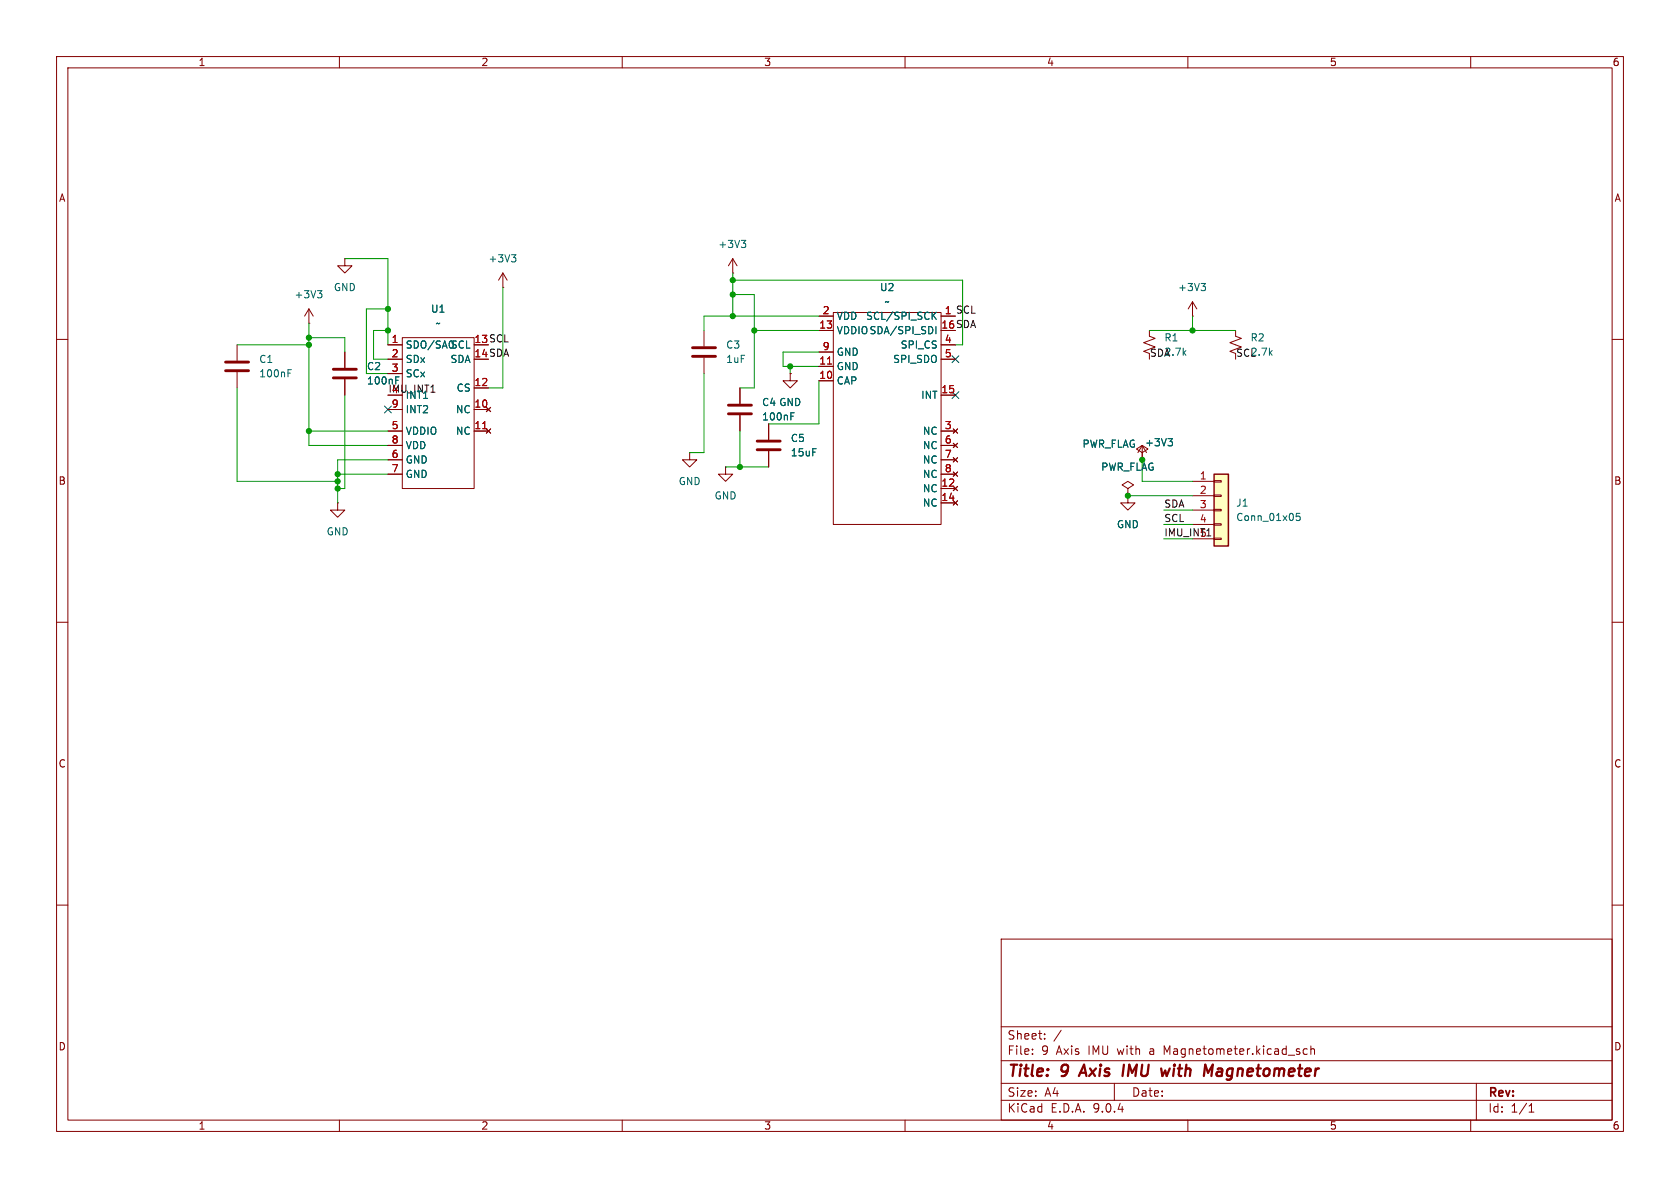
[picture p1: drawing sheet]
(kicad_sch
 (version 20250114)
 (generator "eeschema")
 (generator_version "9.0")
 (paper "A4")
 (title_block
  (title "9 Axis IMU with Magnetometer"))
 (lib_symbols
  (symbol "Connector_Generic:Conn_01x05"
   (pin_names
    (offset 1.016) (hide yes)) (exclude_from_sim no) (in_bom yes) (on_board yes)
   (property "Reference" "J" (at 0 7.62 0) (effects (font (size 1.27 1.27))))
   (property "Value" "Conn_01x05" (at 0 -7.62 0) (effects (font (size 1.27 1.27))))
   (property "Footprint" "" (at 0 0 0) (effects (font (size 1.27 1.27)) (hide yes)))
   (property "Datasheet" "~" (at 0 0 0) (effects (font (size 1.27 1.27)) (hide yes)))
   (property "Description" "Generic connector, single row, 01x05, script generated (kicad-library-utils/schlib/autogen/connector/)" (at 0 0 0) (effects (font (size 1.27 1.27)) (hide yes)))
   (symbol "Conn_01x05_1_1"
    (rectangle (start -1.27 6.35) (end 1.27 -6.35) (stroke (width 0.254) (type default)) (fill (type background)))
    (rectangle (start -1.27 5.207) (end 0 4.953) (stroke (width 0.1524) (type default)) (fill (type none)))
    (rectangle (start -1.27 2.667) (end 0 2.413) (stroke (width 0.1524) (type default)) (fill (type none)))
    (rectangle (start -1.27 0.127) (end 0 -0.127) (stroke (width 0.1524) (type default)) (fill (type none)))
    (rectangle (start -1.27 -2.413) (end 0 -2.667) (stroke (width 0.1524) (type default)) (fill (type none)))
    (rectangle (start -1.27 -4.953) (end 0 -5.207) (stroke (width 0.1524) (type default)) (fill (type none)))
    (pin passive line (at -5.08 5.08 0) (length 3.81) (name "Pin_1" (effects (font (size 1.27 1.27)))) (number "1" (effects (font (size 1.27 1.27)))))
    (pin passive line (at -5.08 2.54 0) (length 3.81) (name "Pin_2" (effects (font (size 1.27 1.27)))) (number "2" (effects (font (size 1.27 1.27)))))
    (pin passive line (at -5.08 0 0) (length 3.81) (name "Pin_3" (effects (font (size 1.27 1.27)))) (number "3" (effects (font (size 1.27 1.27)))))
    (pin passive line (at -5.08 -2.54 0) (length 3.81) (name "Pin_4" (effects (font (size 1.27 1.27)))) (number "4" (effects (font (size 1.27 1.27)))))
    (pin passive line (at -5.08 -5.08 0) (length 3.81) (name "Pin_5" (effects (font (size 1.27 1.27)))) (number "5" (effects (font (size 1.27 1.27))))))
   (embedded_fonts no))
  (symbol "Device:C"
   (pin_numbers (hide yes))
   (pin_names
    (offset 0.254)) (exclude_from_sim no) (in_bom yes) (on_board yes)
   (property "Reference" "C" (at 0.635 2.54 0) (effects (font (size 1.27 1.27)) (justify left)))
   (property "Value" "C" (at 0.635 -2.54 0) (effects (font (size 1.27 1.27)) (justify left)))
   (property "Footprint" "" (at 0.9652 -3.81 0) (effects (font (size 1.27 1.27)) (hide yes)))
   (property "Datasheet" "~" (at 0 0 0) (effects (font (size 1.27 1.27)) (hide yes)))
   (property "Description" "Unpolarized capacitor" (at 0 0 0) (effects (font (size 1.27 1.27)) (hide yes)))
   (symbol "C_0_1"
    (polyline (pts (xy -2.032 0.762) (xy 2.032 0.762)) (stroke (width 0.508) (type default)) (fill (type none)))
    (polyline (pts (xy -2.032 -0.762) (xy 2.032 -0.762)) (stroke (width 0.508) (type default)) (fill (type none))))
   (symbol "C_1_1"
    (pin passive line (at 0 3.81 270) (length 2.794) (name "~" (effects (font (size 1.27 1.27)))) (number "1" (effects (font (size 1.27 1.27)))))
    (pin passive line (at 0 -3.81 90) (length 2.794) (name "~" (effects (font (size 1.27 1.27)))) (number "2" (effects (font (size 1.27 1.27))))))
   (embedded_fonts no))
  (symbol "Device:R_Small_US"
   (pin_numbers (hide yes))
   (pin_names
    (offset 0.254) (hide yes)) (exclude_from_sim no) (in_bom yes) (on_board yes)
   (property "Reference" "R" (at 0.762 0.508 0) (effects (font (size 1.27 1.27)) (justify left)))
   (property "Value" "R_Small_US" (at 0.762 -1.016 0) (effects (font (size 1.27 1.27)) (justify left)))
   (property "Footprint" "" (at 0 0 0) (effects (font (size 1.27 1.27)) (hide yes)))
   (property "Datasheet" "~" (at 0 0 0) (effects (font (size 1.27 1.27)) (hide yes)))
   (property "Description" "Resistor, small US symbol" (at 0 0 0) (effects (font (size 1.27 1.27)) (hide yes)))
   (symbol "R_Small_US_1_1"
    (polyline (pts (xy 0 1.524) (xy 1.016 1.143) (xy 0 0.762) (xy -1.016 0.381) (xy 0 0)) (stroke (width 0) (type default)) (fill (type none)))
    (polyline (pts (xy 0 0) (xy 1.016 -0.381) (xy 0 -0.762) (xy -1.016 -1.143) (xy 0 -1.524)) (stroke (width 0) (type default)) (fill (type none)))
    (pin passive line (at 0 2.54 270) (length 1.016) (name "~" (effects (font (size 1.27 1.27)))) (number "1" (effects (font (size 1.27 1.27)))))
    (pin passive line (at 0 -2.54 90) (length 1.016) (name "~" (effects (font (size 1.27 1.27)))) (number "2" (effects (font (size 1.27 1.27))))))
   (embedded_fonts no))
  (symbol "LSM6DSO32X:LSM6DSO32X" (exclude_from_sim no) (in_bom yes) (on_board yes)
   (property "Reference" "U" (at 0 0 0) (effects (font (size 1.27 1.27))))
   (property "Value" "" (at 0 0 0) (effects (font (size 1.27 1.27))))
   (property "Footprint" "" (at 0 0 0) (effects (font (size 1.27 1.27)) (hide yes)))
   (property "Datasheet" "" (at 0 0 0) (effects (font (size 1.27 1.27)) (hide yes)))
   (property "Description" "" (at 0 0 0) (effects (font (size 1.27 1.27)) (hide yes)))
   (symbol "LSM6DSO32X_0_1"
    (rectangle (start -6.35 -2.54) (end 6.35 -29.21) (stroke (width 0) (type default)) (fill (type none))))
   (symbol "LSM6DSO32X_1_1"
    (pin input line (at -8.89 -3.81 0) (length 2.54) (name "SDO/SA0" (effects (font (size 1.27 1.27)))) (number "1" (effects (font (size 1.27 1.27)))))
    (pin bidirectional line (at -8.89 -6.35 0) (length 2.54) (name "SDx" (effects (font (size 1.27 1.27)))) (number "2" (effects (font (size 1.27 1.27)))))
    (pin input line (at -8.89 -8.89 0) (length 2.54) (name "SCx" (effects (font (size 1.27 1.27)))) (number "3" (effects (font (size 1.27 1.27)))))
    (pin output line (at -8.89 -12.7 0) (length 2.54) (name "INT1" (effects (font (size 1.27 1.27)))) (number "4" (effects (font (size 1.27 1.27)))))
    (pin output line (at -8.89 -15.24 0) (length 2.54) (name "INT2" (effects (font (size 1.27 1.27)))) (number "9" (effects (font (size 1.27 1.27)))))
    (pin power_in line (at -8.89 -19.05 0) (length 2.54) (name "VDDIO" (effects (font (size 1.27 1.27)))) (number "5" (effects (font (size 1.27 1.27)))))
    (pin power_in line (at -8.89 -21.59 0) (length 2.54) (name "VDD" (effects (font (size 1.27 1.27)))) (number "8" (effects (font (size 1.27 1.27)))))
    (pin power_in line (at -8.89 -24.13 0) (length 2.54) (name "GND" (effects (font (size 1.27 1.27)))) (number "6" (effects (font (size 1.27 1.27)))))
    (pin power_in line (at -8.89 -26.67 0) (length 2.54) (name "GND" (effects (font (size 1.27 1.27)))) (number "7" (effects (font (size 1.27 1.27)))))
    (pin input line (at 8.89 -3.81 180) (length 2.54) (name "SCL" (effects (font (size 1.27 1.27)))) (number "13" (effects (font (size 1.27 1.27)))))
    (pin bidirectional line (at 8.89 -6.35 180) (length 2.54) (name "SDA" (effects (font (size 1.27 1.27)))) (number "14" (effects (font (size 1.27 1.27)))))
    (pin input line (at 8.89 -11.43 180) (length 2.54) (name "CS" (effects (font (size 1.27 1.27)))) (number "12" (effects (font (size 1.27 1.27)))))
    (pin no_connect line (at 8.89 -15.24 180) (length 2.54) (name "NC" (effects (font (size 1.27 1.27)))) (number "10" (effects (font (size 1.27 1.27)))))
    (pin no_connect line (at 8.89 -19.05 180) (length 2.54) (name "NC" (effects (font (size 1.27 1.27)))) (number "11" (effects (font (size 1.27 1.27))))))
   (embedded_fonts no))
  (symbol "MMC5983MA:MMC5983MA" (exclude_from_sim no) (in_bom yes) (on_board yes)
   (property "Reference" "U2" (at 0 0 0) (effects (font (size 1.27 1.27))))
   (property "Value" "" (at 0 0 0) (effects (font (size 1.27 1.27))))
   (property "Footprint" "" (at 0 0 0) (effects (font (size 1.27 1.27)) (hide yes)))
   (property "Datasheet" "" (at 0 0 0) (effects (font (size 1.27 1.27)) (hide yes)))
   (property "Description" "" (at 0 0 0) (effects (font (size 1.27 1.27)) (hide yes)))
   (symbol "MMC5983MA_0_1"
    (rectangle (start -8.89 -1.905) (end 10.16 -39.37) (stroke (width 0) (type default)) (fill (type none))))
   (symbol "MMC5983MA_1_1"
    (pin power_in line (at -11.43 -2.54 0) (length 2.54) (name "VDD" (effects (font (size 1.27 1.27)))) (number "2" (effects (font (size 1.27 1.27)))))
    (pin power_in line (at -11.43 -5.08 0) (length 2.54) (name "VDDIO" (effects (font (size 1.27 1.27)))) (number "13" (effects (font (size 1.27 1.27)))))
    (pin power_in line (at -11.43 -8.89 0) (length 2.54) (name "GND" (effects (font (size 1.27 1.27)))) (number "9" (effects (font (size 1.27 1.27)))))
    (pin power_in line (at -11.43 -11.43 0) (length 2.54) (name "GND" (effects (font (size 1.27 1.27)))) (number "11" (effects (font (size 1.27 1.27)))))
    (pin passive line (at -11.43 -13.97 0) (length 2.54) (name "CAP" (effects (font (size 1.27 1.27)))) (number "10" (effects (font (size 1.27 1.27)))))
    (pin input line (at 12.7 -2.54 180) (length 2.54) (name "SCL/SPI_SCK" (effects (font (size 1.27 1.27)))) (number "1" (effects (font (size 1.27 1.27)))))
    (pin bidirectional line (at 12.7 -5.08 180) (length 2.54) (name "SDA/SPI_SDI" (effects (font (size 1.27 1.27)))) (number "16" (effects (font (size 1.27 1.27)))))
    (pin input line (at 12.7 -7.62 180) (length 2.54) (name "SPI_CS" (effects (font (size 1.27 1.27)))) (number "4" (effects (font (size 1.27 1.27)))))
    (pin output line (at 12.7 -10.16 180) (length 2.54) (name "SPI_SDO" (effects (font (size 1.27 1.27)))) (number "5" (effects (font (size 1.27 1.27)))))
    (pin output line (at 12.7 -16.51 180) (length 2.54) (name "INT" (effects (font (size 1.27 1.27)))) (number "15" (effects (font (size 1.27 1.27)))))
    (pin no_connect line (at 12.7 -22.86 180) (length 2.54) (name "NC" (effects (font (size 1.27 1.27)))) (number "3" (effects (font (size 1.27 1.27)))))
    (pin no_connect line (at 12.7 -25.4 180) (length 2.54) (name "NC" (effects (font (size 1.27 1.27)))) (number "6" (effects (font (size 1.27 1.27)))))
    (pin no_connect line (at 12.7 -27.94 180) (length 2.54) (name "NC" (effects (font (size 1.27 1.27)))) (number "7" (effects (font (size 1.27 1.27)))))
    (pin no_connect line (at 12.7 -30.48 180) (length 2.54) (name "NC" (effects (font (size 1.27 1.27)))) (number "8" (effects (font (size 1.27 1.27)))))
    (pin no_connect line (at 12.7 -33.02 180) (length 2.54) (name "NC" (effects (font (size 1.27 1.27)))) (number "12" (effects (font (size 1.27 1.27)))))
    (pin no_connect line (at 12.7 -35.56 180) (length 2.54) (name "NC" (effects (font (size 1.27 1.27)))) (number "14" (effects (font (size 1.27 1.27))))))
   (embedded_fonts no))
  (symbol "power:+3V3"
   (power)
   (pin_numbers (hide yes))
   (pin_names
    (offset 0) (hide yes)) (exclude_from_sim no) (in_bom yes) (on_board yes)
   (property "Reference" "#PWR" (at 0 -3.81 0) (effects (font (size 1.27 1.27)) (hide yes)))
   (property "Value" "+3V3" (at 0 3.556 0) (effects (font (size 1.27 1.27))))
   (property "Footprint" "" (at 0 0 0) (effects (font (size 1.27 1.27)) (hide yes)))
   (property "Datasheet" "" (at 0 0 0) (effects (font (size 1.27 1.27)) (hide yes)))
   (property "Description" "Power symbol creates a global label with name \"+3V3\"" (at 0 0 0) (effects (font (size 1.27 1.27)) (hide yes)))
   (symbol "+3V3_0_1"
    (polyline (pts (xy -0.762 1.27) (xy 0 2.54)) (stroke (width 0) (type default)) (fill (type none)))
    (polyline (pts (xy 0 2.54) (xy 0.762 1.27)) (stroke (width 0) (type default)) (fill (type none)))
    (polyline (pts (xy 0 0) (xy 0 2.54)) (stroke (width 0) (type default)) (fill (type none))))
   (symbol "+3V3_1_1"
    (pin power_in line (at 0 0 90) (length 0) (name "~" (effects (font (size 1.27 1.27)))) (number "1" (effects (font (size 1.27 1.27))))))
   (embedded_fonts no))
  (symbol "power:GND"
   (power)
   (pin_numbers (hide yes))
   (pin_names
    (offset 0) (hide yes)) (exclude_from_sim no) (in_bom yes) (on_board yes)
   (property "Reference" "#PWR" (at 0 -6.35 0) (effects (font (size 1.27 1.27)) (hide yes)))
   (property "Value" "GND" (at 0 -3.81 0) (effects (font (size 1.27 1.27))))
   (property "Footprint" "" (at 0 0 0) (effects (font (size 1.27 1.27)) (hide yes)))
   (property "Datasheet" "" (at 0 0 0) (effects (font (size 1.27 1.27)) (hide yes)))
   (property "Description" "Power symbol creates a global label with name \"GND\" , ground" (at 0 0 0) (effects (font (size 1.27 1.27)) (hide yes)))
   (symbol "GND_0_1"
    (polyline (pts (xy 0 0) (xy 0 -1.27) (xy 1.27 -1.27) (xy 0 -2.54) (xy -1.27 -1.27) (xy 0 -1.27)) (stroke (width 0) (type default)) (fill (type none))))
   (symbol "GND_1_1"
    (pin power_in line (at 0 0 270) (length 0) (name "~" (effects (font (size 1.27 1.27)))) (number "1" (effects (font (size 1.27 1.27))))))
   (embedded_fonts no))
  (symbol "power:PWR_FLAG"
   (power)
   (pin_numbers (hide yes))
   (pin_names
    (offset 0) (hide yes)) (exclude_from_sim no) (in_bom yes) (on_board yes)
   (property "Reference" "#FLG" (at 0 1.905 0) (effects (font (size 1.27 1.27)) (hide yes)))
   (property "Value" "PWR_FLAG" (at 0 3.81 0) (effects (font (size 1.27 1.27))))
   (property "Footprint" "" (at 0 0 0) (effects (font (size 1.27 1.27)) (hide yes)))
   (property "Datasheet" "~" (at 0 0 0) (effects (font (size 1.27 1.27)) (hide yes)))
   (property "Description" "Special symbol for telling ERC where power comes from" (at 0 0 0) (effects (font (size 1.27 1.27)) (hide yes)))
   (symbol "PWR_FLAG_0_0"
    (pin power_out line (at 0 0 90) (length 0) (name "~" (effects (font (size 1.27 1.27)))) (number "1" (effects (font (size 1.27 1.27))))))
   (symbol "PWR_FLAG_0_1"
    (polyline (pts (xy 0 0) (xy 0 1.27) (xy -1.016 1.905) (xy 0 2.54) (xy 1.016 1.905) (xy 0 1.27)) (stroke (width 0) (type default)) (fill (type none))))
   (embedded_fonts no)))
 (junction
  (at 54.61 76.2)
  (diameter 0)
  (color 0 0 0 0))
 (junction
  (at 201.93 81.28)
  (diameter 0)
  (color 0 0 0 0))
 (junction
  (at 54.61 60.96)
  (diameter 0)
  (color 0 0 0 0))
 (junction
  (at 68.58 54.61)
  (diameter 0)
  (color 0 0 0 0))
 (junction
  (at 54.61 59.69)
  (diameter 0)
  (color 0 0 0 0))
 (junction
  (at 59.69 83.82)
  (diameter 0)
  (color 0 0 0 0))
 (junction
  (at 129.54 55.88)
  (diameter 0)
  (color 0 0 0 0))
 (junction
  (at 210.82 58.42)
  (diameter 0)
  (color 0 0 0 0))
 (junction
  (at 130.81 82.55)
  (diameter 0)
  (color 0 0 0 0))
 (junction
  (at 133.35 58.42)
  (diameter 0)
  (color 0 0 0 0))
 (junction
  (at 139.7 64.77)
  (diameter 0)
  (color 0 0 0 0))
 (junction
  (at 68.58 58.42)
  (diameter 0)
  (color 0 0 0 0))
 (junction
  (at 59.69 86.36)
  (diameter 0)
  (color 0 0 0 0))
 (junction
  (at 199.39 87.63)
  (diameter 0)
  (color 0 0 0 0))
 (junction
  (at 129.54 52.07)
  (diameter 0)
  (color 0 0 0 0))
 (junction
  (at 129.54 49.53)
  (diameter 0)
  (color 0 0 0 0))
 (junction
  (at 59.69 85.09)
  (diameter 0)
  (color 0 0 0 0))
 (no_connect
  (at 68.58 72.39))
 (no_connect
  (at 168.91 63.5))
 (no_connect
  (at 168.91 69.85))
 (wire
  (pts (xy 210.82 58.42) (xy 218.44 58.42))
  (stroke (width 0) (type default)))
 (wire
  (pts (xy 54.61 57.15) (xy 54.61 59.69))
  (stroke (width 0) (type default)))
 (wire
  (pts (xy 66.04 58.42) (xy 68.58 58.42))
  (stroke (width 0) (type default)))
 (wire
  (pts (xy 201.93 85.09) (xy 201.93 81.28))
  (stroke (width 0) (type default)))
 (wire
  (pts (xy 59.69 81.28) (xy 59.69 83.82))
  (stroke (width 0) (type default)))
 (wire
  (pts (xy 129.54 52.07) (xy 129.54 55.88))
  (stroke (width 0) (type default)))
 (wire
  (pts (xy 59.69 85.09) (xy 59.69 86.36))
  (stroke (width 0) (type default)))
 (wire
  (pts (xy 205.74 95.25) (xy 210.82 95.25))
  (stroke (width 0) (type default)))
 (wire
  (pts (xy 54.61 59.69) (xy 54.61 60.96))
  (stroke (width 0) (type default)))
 (wire
  (pts (xy 170.18 60.96) (xy 170.18 49.53))
  (stroke (width 0) (type default)))
 (wire
  (pts (xy 86.36 68.58) (xy 88.9 68.58))
  (stroke (width 0) (type default)))
 (wire
  (pts (xy 144.78 62.23) (xy 138.43 62.23))
  (stroke (width 0) (type default)))
 (wire
  (pts (xy 68.58 66.04) (xy 64.77 66.04))
  (stroke (width 0) (type default)))
 (wire
  (pts (xy 54.61 76.2) (xy 54.61 78.74))
  (stroke (width 0) (type default)))
 (wire
  (pts (xy 199.39 87.63) (xy 210.82 87.63))
  (stroke (width 0) (type default)))
 (wire
  (pts (xy 138.43 64.77) (xy 139.7 64.77))
  (stroke (width 0) (type default)))
 (wire
  (pts (xy 68.58 81.28) (xy 59.69 81.28))
  (stroke (width 0) (type default)))
 (wire
  (pts (xy 64.77 54.61) (xy 68.58 54.61))
  (stroke (width 0) (type default)))
 (wire
  (pts (xy 68.58 83.82) (xy 59.69 83.82))
  (stroke (width 0) (type default)))
 (wire
  (pts (xy 139.7 66.04) (xy 139.7 64.77))
  (stroke (width 0) (type default)))
 (wire
  (pts (xy 59.69 83.82) (xy 59.69 85.09))
  (stroke (width 0) (type default)))
 (wire
  (pts (xy 129.54 48.26) (xy 129.54 49.53))
  (stroke (width 0) (type default)))
 (wire
  (pts (xy 68.58 45.72) (xy 60.96 45.72))
  (stroke (width 0) (type default)))
 (wire
  (pts (xy 68.58 58.42) (xy 68.58 54.61))
  (stroke (width 0) (type default)))
 (wire
  (pts (xy 203.2 58.42) (xy 210.82 58.42))
  (stroke (width 0) (type default)))
 (wire
  (pts (xy 59.69 86.36) (xy 59.69 88.9))
  (stroke (width 0) (type default)))
 (wire
  (pts (xy 168.91 60.96) (xy 170.18 60.96))
  (stroke (width 0) (type default)))
 (wire
  (pts (xy 129.54 55.88) (xy 144.78 55.88))
  (stroke (width 0) (type default)))
 (wire
  (pts (xy 138.43 62.23) (xy 138.43 64.77))
  (stroke (width 0) (type default)))
 (wire
  (pts (xy 124.46 80.01) (xy 121.92 80.01))
  (stroke (width 0) (type default)))
 (wire
  (pts (xy 68.58 54.61) (xy 68.58 45.72))
  (stroke (width 0) (type default)))
 (wire
  (pts (xy 139.7 64.77) (xy 144.78 64.77))
  (stroke (width 0) (type default)))
 (wire
  (pts (xy 41.91 85.09) (xy 59.69 85.09))
  (stroke (width 0) (type default)))
 (wire
  (pts (xy 170.18 49.53) (xy 129.54 49.53))
  (stroke (width 0) (type default)))
 (wire
  (pts (xy 130.81 82.55) (xy 128.27 82.55))
  (stroke (width 0) (type default)))
 (wire
  (pts (xy 68.58 76.2) (xy 54.61 76.2))
  (stroke (width 0) (type default)))
 (wire
  (pts (xy 60.96 62.23) (xy 60.96 59.69))
  (stroke (width 0) (type default)))
 (wire
  (pts (xy 135.89 74.93) (xy 144.78 74.93))
  (stroke (width 0) (type default)))
 (wire
  (pts (xy 54.61 59.69) (xy 60.96 59.69))
  (stroke (width 0) (type default)))
 (wire
  (pts (xy 66.04 63.5) (xy 66.04 58.42))
  (stroke (width 0) (type default)))
 (wire
  (pts (xy 144.78 58.42) (xy 133.35 58.42))
  (stroke (width 0) (type default)))
 (wire
  (pts (xy 88.9 68.58) (xy 88.9 50.8))
  (stroke (width 0) (type default)))
 (wire
  (pts (xy 210.82 85.09) (xy 201.93 85.09))
  (stroke (width 0) (type default)))
 (wire
  (pts (xy 60.96 69.85) (xy 60.96 86.36))
  (stroke (width 0) (type default)))
 (wire
  (pts (xy 124.46 55.88) (xy 129.54 55.88))
  (stroke (width 0) (type default)))
 (wire
  (pts (xy 133.35 58.42) (xy 133.35 52.07))
  (stroke (width 0) (type default)))
 (wire
  (pts (xy 124.46 58.42) (xy 124.46 55.88))
  (stroke (width 0) (type default)))
 (wire
  (pts (xy 68.58 63.5) (xy 66.04 63.5))
  (stroke (width 0) (type default)))
 (wire
  (pts (xy 130.81 82.55) (xy 135.89 82.55))
  (stroke (width 0) (type default)))
 (wire
  (pts (xy 41.91 68.58) (xy 41.91 85.09))
  (stroke (width 0) (type default)))
 (wire
  (pts (xy 64.77 66.04) (xy 64.77 54.61))
  (stroke (width 0) (type default)))
 (wire
  (pts (xy 133.35 68.58) (xy 133.35 58.42))
  (stroke (width 0) (type default)))
 (wire
  (pts (xy 129.54 49.53) (xy 129.54 52.07))
  (stroke (width 0) (type default)))
 (wire
  (pts (xy 54.61 60.96) (xy 54.61 76.2))
  (stroke (width 0) (type default)))
 (wire
  (pts (xy 210.82 58.42) (xy 210.82 55.88))
  (stroke (width 0) (type default)))
 (wire
  (pts (xy 205.74 90.17) (xy 210.82 90.17))
  (stroke (width 0) (type default)))
 (wire
  (pts (xy 124.46 66.04) (xy 124.46 80.01))
  (stroke (width 0) (type default)))
 (wire
  (pts (xy 205.74 92.71) (xy 210.82 92.71))
  (stroke (width 0) (type default)))
 (wire
  (pts (xy 144.78 74.93) (xy 144.78 67.31))
  (stroke (width 0) (type default)))
 (wire
  (pts (xy 133.35 52.07) (xy 129.54 52.07))
  (stroke (width 0) (type default)))
 (wire
  (pts (xy 68.58 78.74) (xy 54.61 78.74))
  (stroke (width 0) (type default)))
 (wire
  (pts (xy 60.96 86.36) (xy 59.69 86.36))
  (stroke (width 0) (type default)))
 (wire
  (pts (xy 41.91 60.96) (xy 54.61 60.96))
  (stroke (width 0) (type default)))
 (wire
  (pts (xy 130.81 76.2) (xy 130.81 82.55))
  (stroke (width 0) (type default)))
 (wire
  (pts (xy 130.81 68.58) (xy 133.35 68.58))
  (stroke (width 0) (type default)))
 (wire
  (pts (xy 68.58 60.96) (xy 68.58 58.42))
  (stroke (width 0) (type default)))
 (label "SDA"
  (at 168.91 58.42 0)
  (effects (font (size 1.27 1.27)) (justify left bottom)))
 (label "IMU_INT1"
  (at 68.58 69.85 0)
  (effects (font (size 1.27 1.27)) (justify left bottom)))
 (label "SDA"
  (at 203.2 63.5 0)
  (effects (font (size 1.27 1.27)) (justify left bottom)))
 (label "IMU_INT1"
  (at 205.74 95.25 0)
  (effects (font (size 1.27 1.27)) (justify left bottom)))
 (label "SCL"
  (at 205.74 92.71 0)
  (effects (font (size 1.27 1.27)) (justify left bottom)))
 (label "SCL"
  (at 168.91 55.88 0)
  (effects (font (size 1.27 1.27)) (justify left bottom)))
 (label "SDA"
  (at 86.36 63.5 0)
  (effects (font (size 1.27 1.27)) (justify left bottom)))
 (label "SCL"
  (at 218.44 63.5 0)
  (effects (font (size 1.27 1.27)) (justify left bottom)))
 (label "SDA"
  (at 205.74 90.17 0)
  (effects (font (size 1.27 1.27)) (justify left bottom)))
 (label "SCL"
  (at 86.36 60.96 0)
  (effects (font (size 1.27 1.27)) (justify left bottom)))
 (symbol
  (lib_id "power:+3V3")
  (at 210.82 55.88 0)
  (unit 1)
  (exclude_from_sim no)
  (in_bom yes)
  (on_board yes)
  (dnp no)
  (fields_autoplaced yes)
  (property "Reference" "#PWR09" (at 210.82 59.69 0) (effects (font (size 1.27 1.27)) (hide yes)))
  (property "Value" "+3V3" (at 210.82 50.8 0) (effects (font (size 1.27 1.27))))
  (property "Footprint" "" (at 210.82 55.88 0) (effects (font (size 1.27 1.27)) (hide yes)))
  (property "Datasheet" "" (at 210.82 55.88 0) (effects (font (size 1.27 1.27)) (hide yes)))
  (property "Description" "Power symbol creates a global label with name \"+3V3\"" (at 210.82 55.88 0) (effects (font (size 1.27 1.27)) (hide yes)))
  (pin "1"))
 (symbol
  (lib_id "power:GND")
  (at 60.96 45.72 0)
  (unit 1)
  (exclude_from_sim no)
  (in_bom yes)
  (on_board yes)
  (dnp no)
  (fields_autoplaced yes)
  (property "Reference" "#PWR02" (at 60.96 52.07 0) (effects (font (size 1.27 1.27)) (hide yes)))
  (property "Value" "GND" (at 60.96 50.8 0) (effects (font (size 1.27 1.27))))
  (property "Footprint" "" (at 60.96 45.72 0) (effects (font (size 1.27 1.27)) (hide yes)))
  (property "Datasheet" "" (at 60.96 45.72 0) (effects (font (size 1.27 1.27)) (hide yes)))
  (property "Description" "Power symbol creates a global label with name \"GND\" , ground" (at 60.96 45.72 0) (effects (font (size 1.27 1.27)) (hide yes)))
  (pin "1"))
 (symbol
  (lib_id "power:GND")
  (at 59.69 88.9 0)
  (unit 1)
  (exclude_from_sim no)
  (in_bom yes)
  (on_board yes)
  (dnp no)
  (fields_autoplaced yes)
  (property "Reference" "#PWR03" (at 59.69 95.25 0) (effects (font (size 1.27 1.27)) (hide yes)))
  (property "Value" "GND" (at 59.69 93.98 0) (effects (font (size 1.27 1.27))))
  (property "Footprint" "" (at 59.69 88.9 0) (effects (font (size 1.27 1.27)) (hide yes)))
  (property "Datasheet" "" (at 59.69 88.9 0) (effects (font (size 1.27 1.27)) (hide yes)))
  (property "Description" "Power symbol creates a global label with name \"GND\" , ground" (at 59.69 88.9 0) (effects (font (size 1.27 1.27)) (hide yes)))
  (pin "1"))
 (symbol
  (lib_id "Device:R_Small_US")
  (at 218.44 60.96 0)
  (unit 1)
  (exclude_from_sim no)
  (in_bom yes)
  (on_board yes)
  (dnp no)
  (fields_autoplaced yes)
  (property "Reference" "R2" (at 220.98 59.6899 0) (effects (font (size 1.27 1.27)) (justify left)))
  (property "Value" "2.7k" (at 220.98 62.2299 0) (effects (font (size 1.27 1.27)) (justify left)))
  (property "Footprint" "Resistor_SMD:R_0603_1608Metric" (at 218.44 60.96 0) (effects (font (size 1.27 1.27)) (hide yes)))
  (property "Datasheet" "~" (at 218.44 60.96 0) (effects (font (size 1.27 1.27)) (hide yes)))
  (property "Description" "Resistor, small US symbol" (at 218.44 60.96 0) (effects (font (size 1.27 1.27)) (hide yes)))
  (pin "1")
  (pin "2"))
 (symbol
  (lib_id "power:GND")
  (at 139.7 66.04 0)
  (unit 1)
  (exclude_from_sim no)
  (in_bom yes)
  (on_board yes)
  (dnp no)
  (fields_autoplaced yes)
  (property "Reference" "#PWR08" (at 139.7 72.39 0) (effects (font (size 1.27 1.27)) (hide yes)))
  (property "Value" "GND" (at 139.7 71.12 0) (effects (font (size 1.27 1.27))))
  (property "Footprint" "" (at 139.7 66.04 0) (effects (font (size 1.27 1.27)) (hide yes)))
  (property "Datasheet" "" (at 139.7 66.04 0) (effects (font (size 1.27 1.27)) (hide yes)))
  (property "Description" "Power symbol creates a global label with name \"GND\" , ground" (at 139.7 66.04 0) (effects (font (size 1.27 1.27)) (hide yes)))
  (pin "1"))
 (symbol
  (lib_id "Device:R_Small_US")
  (at 203.2 60.96 0)
  (unit 1)
  (exclude_from_sim no)
  (in_bom yes)
  (on_board yes)
  (dnp no)
  (fields_autoplaced yes)
  (property "Reference" "R1" (at 205.74 59.6899 0) (effects (font (size 1.27 1.27)) (justify left)))
  (property "Value" "2.7k" (at 205.74 62.2299 0) (effects (font (size 1.27 1.27)) (justify left)))
  (property "Footprint" "Resistor_SMD:R_0603_1608Metric" (at 203.2 60.96 0) (effects (font (size 1.27 1.27)) (hide yes)))
  (property "Datasheet" "~" (at 203.2 60.96 0) (effects (font (size 1.27 1.27)) (hide yes)))
  (property "Description" "Resistor, small US symbol" (at 203.2 60.96 0) (effects (font (size 1.27 1.27)) (hide yes)))
  (pin "1")
  (pin "2"))
 (symbol
  (lib_id "power:PWR_FLAG")
  (at 199.39 87.63 0)
  (unit 1)
  (exclude_from_sim no)
  (in_bom yes)
  (on_board yes)
  (dnp no)
  (fields_autoplaced yes)
  (property "Reference" "#FLG02" (at 199.39 85.725 0) (effects (font (size 1.27 1.27)) (hide yes)))
  (property "Value" "PWR_FLAG" (at 199.39 82.55 0) (effects (font (size 1.27 1.27))))
  (property "Footprint" "" (at 199.39 87.63 0) (effects (font (size 1.27 1.27)) (hide yes)))
  (property "Datasheet" "~" (at 199.39 87.63 0) (effects (font (size 1.27 1.27)) (hide yes)))
  (property "Description" "Special symbol for telling ERC where power comes from" (at 199.39 87.63 0) (effects (font (size 1.27 1.27)) (hide yes)))
  (pin "1"))
 (symbol
  (lib_id "Device:C")
  (at 124.46 62.23 0)
  (unit 1)
  (exclude_from_sim no)
  (in_bom yes)
  (on_board yes)
  (dnp no)
  (fields_autoplaced yes)
  (property "Reference" "C3" (at 128.27 60.9599 0) (effects (font (size 1.27 1.27)) (justify left)))
  (property "Value" "1uF" (at 128.27 63.4999 0) (effects (font (size 1.27 1.27)) (justify left)))
  (property "Footprint" "Capacitor_SMD:C_0603_1608Metric" (at 125.4252 66.04 0) (effects (font (size 1.27 1.27)) (hide yes)))
  (property "Datasheet" "~" (at 124.46 62.23 0) (effects (font (size 1.27 1.27)) (hide yes)))
  (property "Description" "Unpolarized capacitor" (at 124.46 62.23 0) (effects (font (size 1.27 1.27)) (hide yes)))
  (pin "2")
  (pin "1"))
 (symbol
  (lib_id "power:GND")
  (at 199.39 87.63 0)
  (unit 1)
  (exclude_from_sim no)
  (in_bom yes)
  (on_board yes)
  (dnp no)
  (fields_autoplaced yes)
  (property "Reference" "#PWR011" (at 199.39 93.98 0) (effects (font (size 1.27 1.27)) (hide yes)))
  (property "Value" "GND" (at 199.39 92.71 0) (effects (font (size 1.27 1.27))))
  (property "Footprint" "" (at 199.39 87.63 0) (effects (font (size 1.27 1.27)) (hide yes)))
  (property "Datasheet" "" (at 199.39 87.63 0) (effects (font (size 1.27 1.27)) (hide yes)))
  (property "Description" "Power symbol creates a global label with name \"GND\" , ground" (at 199.39 87.63 0) (effects (font (size 1.27 1.27)) (hide yes)))
  (pin "1"))
 (symbol
  (lib_id "power:GND")
  (at 121.92 80.01 0)
  (unit 1)
  (exclude_from_sim no)
  (in_bom yes)
  (on_board yes)
  (dnp no)
  (fields_autoplaced yes)
  (property "Reference" "#PWR06" (at 121.92 86.36 0) (effects (font (size 1.27 1.27)) (hide yes)))
  (property "Value" "GND" (at 121.92 85.09 0) (effects (font (size 1.27 1.27))))
  (property "Footprint" "" (at 121.92 80.01 0) (effects (font (size 1.27 1.27)) (hide yes)))
  (property "Datasheet" "" (at 121.92 80.01 0) (effects (font (size 1.27 1.27)) (hide yes)))
  (property "Description" "Power symbol creates a global label with name \"GND\" , ground" (at 121.92 80.01 0) (effects (font (size 1.27 1.27)) (hide yes)))
  (pin "1"))
 (symbol
  (lib_id "Device:C")
  (at 41.91 64.77 0)
  (unit 1)
  (exclude_from_sim no)
  (in_bom yes)
  (on_board yes)
  (dnp no)
  (fields_autoplaced yes)
  (property "Reference" "C1" (at 45.72 63.4999 0) (effects (font (size 1.27 1.27)) (justify left)))
  (property "Value" "100nF" (at 45.72 66.0399 0) (effects (font (size 1.27 1.27)) (justify left)))
  (property "Footprint" "Capacitor_SMD:C_0603_1608Metric" (at 42.8752 68.58 0) (effects (font (size 1.27 1.27)) (hide yes)))
  (property "Datasheet" "~" (at 41.91 64.77 0) (effects (font (size 1.27 1.27)) (hide yes)))
  (property "Description" "Unpolarized capacitor" (at 41.91 64.77 0) (effects (font (size 1.27 1.27)) (hide yes)))
  (pin "2")
  (pin "1"))
 (symbol
  (lib_id "Device:C")
  (at 60.96 66.04 0)
  (unit 1)
  (exclude_from_sim no)
  (in_bom yes)
  (on_board yes)
  (dnp no)
  (fields_autoplaced yes)
  (property "Reference" "C2" (at 64.77 64.7699 0) (effects (font (size 1.27 1.27)) (justify left)))
  (property "Value" "100nF" (at 64.77 67.3099 0) (effects (font (size 1.27 1.27)) (justify left)))
  (property "Footprint" "Capacitor_SMD:C_0603_1608Metric" (at 61.9252 69.85 0) (effects (font (size 1.27 1.27)) (hide yes)))
  (property "Datasheet" "~" (at 60.96 66.04 0) (effects (font (size 1.27 1.27)) (hide yes)))
  (property "Description" "Unpolarized capacitor" (at 60.96 66.04 0) (effects (font (size 1.27 1.27)) (hide yes)))
  (pin "2")
  (pin "1"))
 (symbol
  (lib_id "LSM6DSO32X:LSM6DSO32X")
  (at 77.47 57.15 0)
  (unit 1)
  (exclude_from_sim no)
  (in_bom yes)
  (on_board yes)
  (dnp no)
  (fields_autoplaced yes)
  (property "Reference" "U1" (at 77.47 54.61 0) (effects (font (size 1.27 1.27))))
  (property "Value" "~" (at 77.47 57.15 0) (effects (font (size 1.27 1.27))))
  (property "Footprint" "Package_LGA:LGA-14_3x2.5mm_P0.5mm_LayoutBorder3x4y" (at 77.47 57.15 0) (effects (font (size 1.27 1.27)) (hide yes)))
  (property "Datasheet" "" (at 77.47 57.15 0) (effects (font (size 1.27 1.27)) (hide yes)))
  (property "Description" "" (at 77.47 57.15 0) (effects (font (size 1.27 1.27)) (hide yes)))
  (pin "13")
  (pin "3")
  (pin "10")
  (pin "11")
  (pin "8")
  (pin "6")
  (pin "14")
  (pin "4")
  (pin "5")
  (pin "7")
  (pin "12")
  (pin "9")
  (pin "2")
  (pin "1"))
 (symbol
  (lib_id "power:+3V3")
  (at 201.93 81.28 0)
  (unit 1)
  (exclude_from_sim no)
  (in_bom yes)
  (on_board yes)
  (dnp no)
  (property "Reference" "#PWR010" (at 201.93 85.09 0) (effects (font (size 1.27 1.27)) (hide yes)))
  (property "Value" "+3V3" (at 204.978 78.232 0) (effects (font (size 1.27 1.27))))
  (property "Footprint" "" (at 201.93 81.28 0) (effects (font (size 1.27 1.27)) (hide yes)))
  (property "Datasheet" "" (at 201.93 81.28 0) (effects (font (size 1.27 1.27)) (hide yes)))
  (property "Description" "Power symbol creates a global label with name \"+3V3\"" (at 201.93 81.28 0) (effects (font (size 1.27 1.27)) (hide yes)))
  (pin "1"))
 (symbol
  (lib_id "Device:C")
  (at 135.89 78.74 0)
  (unit 1)
  (exclude_from_sim no)
  (in_bom yes)
  (on_board yes)
  (dnp no)
  (fields_autoplaced yes)
  (property "Reference" "C5" (at 139.7 77.4699 0) (effects (font (size 1.27 1.27)) (justify left)))
  (property "Value" "15uF" (at 139.7 80.0099 0) (effects (font (size 1.27 1.27)) (justify left)))
  (property "Footprint" "Capacitor_SMD:C_0805_2012Metric" (at 136.8552 82.55 0) (effects (font (size 1.27 1.27)) (hide yes)))
  (property "Datasheet" "~" (at 135.89 78.74 0) (effects (font (size 1.27 1.27)) (hide yes)))
  (property "Description" "Unpolarized capacitor" (at 135.89 78.74 0) (effects (font (size 1.27 1.27)) (hide yes)))
  (pin "2")
  (pin "1"))
 (symbol
  (lib_id "power:PWR_FLAG")
  (at 201.93 81.28 0)
  (unit 1)
  (exclude_from_sim no)
  (in_bom yes)
  (on_board yes)
  (dnp no)
  (property "Reference" "#FLG01" (at 201.93 79.375 0) (effects (font (size 1.27 1.27)) (hide yes)))
  (property "Value" "PWR_FLAG" (at 196.088 78.486 0) (effects (font (size 1.27 1.27))))
  (property "Footprint" "" (at 201.93 81.28 0) (effects (font (size 1.27 1.27)) (hide yes)))
  (property "Datasheet" "~" (at 201.93 81.28 0) (effects (font (size 1.27 1.27)) (hide yes)))
  (property "Description" "Special symbol for telling ERC where power comes from" (at 201.93 81.28 0) (effects (font (size 1.27 1.27)) (hide yes)))
  (pin "1"))
 (symbol
  (lib_id "Device:C")
  (at 130.81 72.39 0)
  (unit 1)
  (exclude_from_sim no)
  (in_bom yes)
  (on_board yes)
  (dnp no)
  (fields_autoplaced yes)
  (property "Reference" "C4" (at 134.62 71.1199 0) (effects (font (size 1.27 1.27)) (justify left)))
  (property "Value" "100nF" (at 134.62 73.6599 0) (effects (font (size 1.27 1.27)) (justify left)))
  (property "Footprint" "Capacitor_SMD:C_0603_1608Metric" (at 131.7752 76.2 0) (effects (font (size 1.27 1.27)) (hide yes)))
  (property "Datasheet" "~" (at 130.81 72.39 0) (effects (font (size 1.27 1.27)) (hide yes)))
  (property "Description" "Unpolarized capacitor" (at 130.81 72.39 0) (effects (font (size 1.27 1.27)) (hide yes)))
  (pin "2")
  (pin "1"))
 (symbol
  (lib_id "power:GND")
  (at 128.27 82.55 0)
  (unit 1)
  (exclude_from_sim no)
  (in_bom yes)
  (on_board yes)
  (dnp no)
  (fields_autoplaced yes)
  (property "Reference" "#PWR07" (at 128.27 88.9 0) (effects (font (size 1.27 1.27)) (hide yes)))
  (property "Value" "GND" (at 128.27 87.63 0) (effects (font (size 1.27 1.27))))
  (property "Footprint" "" (at 128.27 82.55 0) (effects (font (size 1.27 1.27)) (hide yes)))
  (property "Datasheet" "" (at 128.27 82.55 0) (effects (font (size 1.27 1.27)) (hide yes)))
  (property "Description" "Power symbol creates a global label with name \"GND\" , ground" (at 128.27 82.55 0) (effects (font (size 1.27 1.27)) (hide yes)))
  (pin "1"))
 (symbol
  (lib_id "power:+3V3")
  (at 88.9 50.8 0)
  (unit 1)
  (exclude_from_sim no)
  (in_bom yes)
  (on_board yes)
  (dnp no)
  (fields_autoplaced yes)
  (property "Reference" "#PWR04" (at 88.9 54.61 0) (effects (font (size 1.27 1.27)) (hide yes)))
  (property "Value" "+3V3" (at 88.9 45.72 0) (effects (font (size 1.27 1.27))))
  (property "Footprint" "" (at 88.9 50.8 0) (effects (font (size 1.27 1.27)) (hide yes)))
  (property "Datasheet" "" (at 88.9 50.8 0) (effects (font (size 1.27 1.27)) (hide yes)))
  (property "Description" "Power symbol creates a global label with name \"+3V3\"" (at 88.9 50.8 0) (effects (font (size 1.27 1.27)) (hide yes)))
  (pin "1"))
 (symbol
  (lib_id "MMC5983MA:MMC5983MA")
  (at 156.21 53.34 0)
  (unit 1)
  (exclude_from_sim no)
  (in_bom yes)
  (on_board yes)
  (dnp no)
  (fields_autoplaced yes)
  (property "Reference" "U2" (at 156.845 50.8 0) (effects (font (size 1.27 1.27))))
  (property "Value" "~" (at 156.845 53.34 0) (effects (font (size 1.27 1.27))))
  (property "Footprint" "Package_LGA:LGA-16_3x3mm_P0.5mm" (at 156.21 53.34 0) (effects (font (size 1.27 1.27)) (hide yes)))
  (property "Datasheet" "" (at 156.21 53.34 0) (effects (font (size 1.27 1.27)) (hide yes)))
  (property "Description" "" (at 156.21 53.34 0) (effects (font (size 1.27 1.27)) (hide yes)))
  (pin "10")
  (pin "16")
  (pin "3")
  (pin "9")
  (pin "14")
  (pin "13")
  (pin "2")
  (pin "5")
  (pin "1")
  (pin "11")
  (pin "4")
  (pin "15")
  (pin "6")
  (pin "7")
  (pin "8")
  (pin "12"))
 (symbol
  (lib_id "power:+3V3")
  (at 54.61 57.15 0)
  (unit 1)
  (exclude_from_sim no)
  (in_bom yes)
  (on_board yes)
  (dnp no)
  (fields_autoplaced yes)
  (property "Reference" "#PWR01" (at 54.61 60.96 0) (effects (font (size 1.27 1.27)) (hide yes)))
  (property "Value" "+3V3" (at 54.61 52.07 0) (effects (font (size 1.27 1.27))))
  (property "Footprint" "" (at 54.61 57.15 0) (effects (font (size 1.27 1.27)) (hide yes)))
  (property "Datasheet" "" (at 54.61 57.15 0) (effects (font (size 1.27 1.27)) (hide yes)))
  (property "Description" "Power symbol creates a global label with name \"+3V3\"" (at 54.61 57.15 0) (effects (font (size 1.27 1.27)) (hide yes)))
  (pin "1"))
 (symbol
  (lib_id "Connector_Generic:Conn_01x05")
  (at 215.9 90.17 0)
  (unit 1)
  (exclude_from_sim no)
  (in_bom yes)
  (on_board yes)
  (dnp no)
  (fields_autoplaced yes)
  (property "Reference" "J1" (at 218.44 88.8999 0) (effects (font (size 1.27 1.27)) (justify left)))
  (property "Value" "Conn_01x05" (at 218.44 91.4399 0) (effects (font (size 1.27 1.27)) (justify left)))
  (property "Footprint" "Connector_JST:JST_SH_SM05B-SRSS-TB_1x05-1MP_P1.00mm_Horizontal" (at 215.9 90.17 0) (effects (font (size 1.27 1.27)) (hide yes)))
  (property "Datasheet" "~" (at 215.9 90.17 0) (effects (font (size 1.27 1.27)) (hide yes)))
  (property "Description" "Generic connector, single row, 01x05, script generated (kicad-library-utils/schlib/autogen/connector/)" (at 215.9 90.17 0) (effects (font (size 1.27 1.27)) (hide yes)))
  (pin "4")
  (pin "3")
  (pin "1")
  (pin "2")
  (pin "5"))
 (symbol
  (lib_id "power:+3V3")
  (at 129.54 48.26 0)
  (unit 1)
  (exclude_from_sim no)
  (in_bom yes)
  (on_board yes)
  (dnp no)
  (fields_autoplaced yes)
  (property "Reference" "#PWR05" (at 129.54 52.07 0) (effects (font (size 1.27 1.27)) (hide yes)))
  (property "Value" "+3V3" (at 129.54 43.18 0) (effects (font (size 1.27 1.27))))
  (property "Footprint" "" (at 129.54 48.26 0) (effects (font (size 1.27 1.27)) (hide yes)))
  (property "Datasheet" "" (at 129.54 48.26 0) (effects (font (size 1.27 1.27)) (hide yes)))
  (property "Description" "Power symbol creates a global label with name \"+3V3\"" (at 129.54 48.26 0) (effects (font (size 1.27 1.27)) (hide yes)))
  (pin "1"))
 (sheet_instances
  (path ""
   (page "1")))
 (embedded_fonts no))
